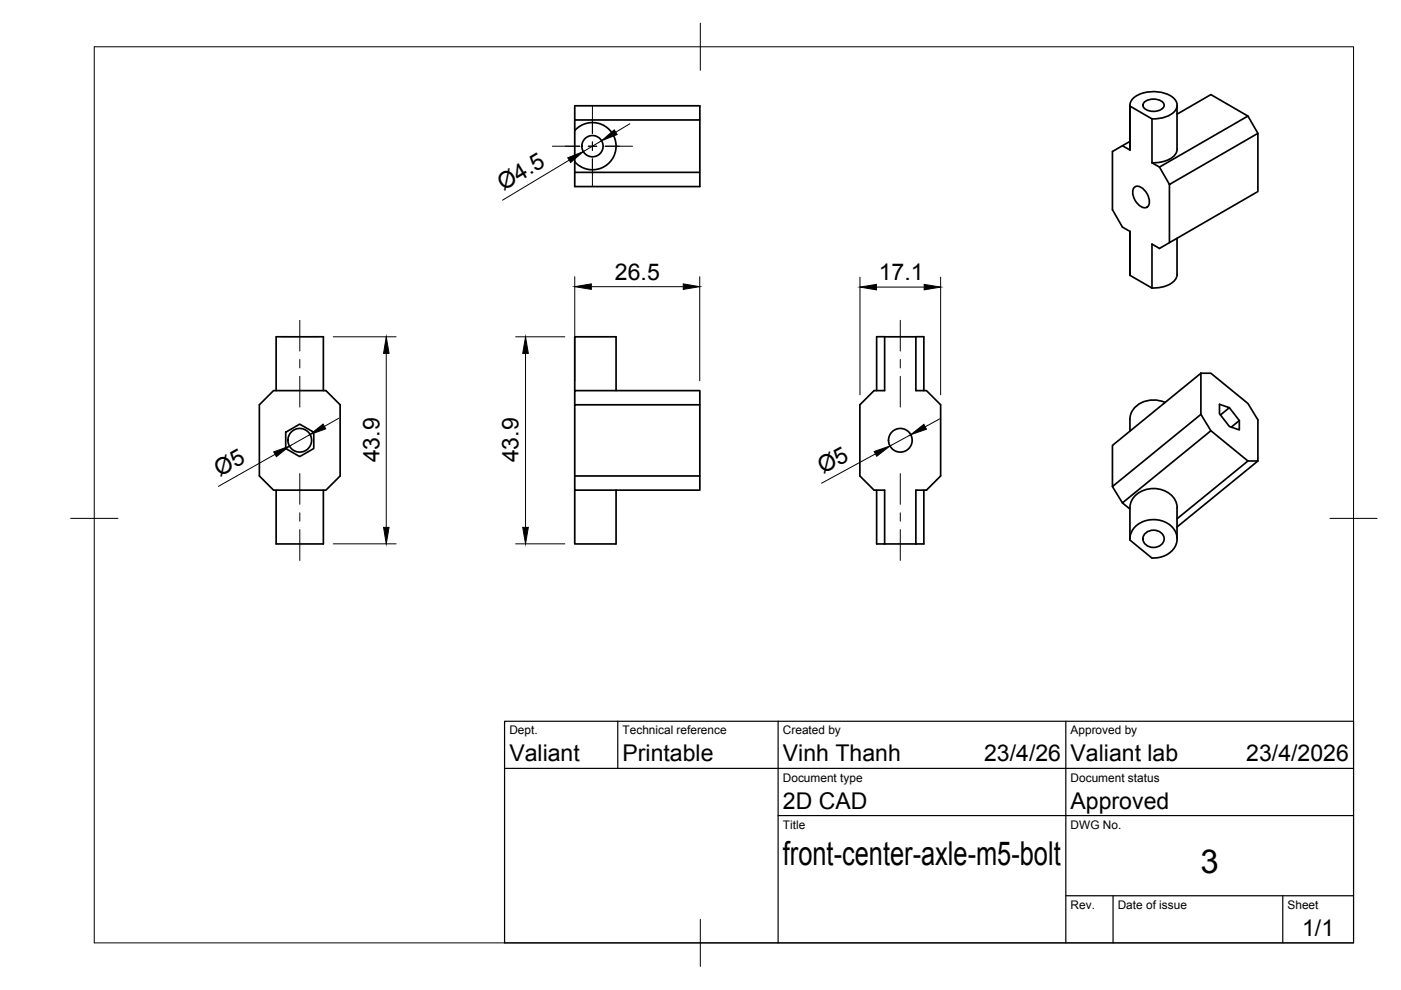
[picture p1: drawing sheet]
<svg xmlns="http://www.w3.org/2000/svg" width="297mm" height="210mm" viewBox="0 0 297 210" stroke-linecap="round" stroke-linejoin="round" font-family="sans-serif">
<!-- layer: Visible -->
<g fill="none" stroke="#000" stroke-width=".36">
<path d="M121.9 25.4v14.2h26.5v-3.1h-26.5M121.9 27.7a5 5 0 0 1 7.2-.3 5 5 0 0 1 0 7.2 5 5 0 0 1-7.2-.3M148.4 25.4v-3h-26.5v3h26.5v11.1M238 30.9l1.6 .9M239.6 31.6v.2M239.6 30l-3.7 2.1v12.4l2.1 3.6 1.6 1v9.3M239.6 22.3v9.5M240.1 21a7 7 0 0 1 9 .1 2.01 2.01 0 0 1-.8 3.1l-1.8 .8-2.2 .2-4.7-2.7v-.5zM240.4 39.9a1.25 1.25 0 0 1 2 .1 3.4 3.4 0 0 1 1.1 3.7 1.25 1.25 0 0 1-2-.2 3.4 3.4 0 0 1-1.1-3.6zM242.6 21.7a3.1 3.1 0 0 1 4.1 .3 1.4 1.4 0 0 1-1.5 1.6 2.71 2.71 0 0 1-2.8-.9l-.1-.4zM244.2 34.5l1.6 .9 2.1 3.7M244.2 25.2v9.3"/>
<path d="M247.9 39.1l18.8-10.8v12.3l-18.8 10.8zM249.6 24.2l7.1-4.1 7.9 4.5 2.1 3.7M249.6 22.3v9.3M249.6 31.6a3.2 3.2 0 0 1-2.7 2.6l-1.3 .3h-1.3M264.6 24.6l-18.8 10.8M239.6 58.2v.2M239.6 58.4l4.6 2.7M247.9 51.4l-2.1 1.3-1.6-1v9.4M249.6 50.5v7.7M249.6 58.2a3.2 3.2 0 0 1-2.7 2.5l-1.3 .3-1.3 .1M68.6 71.4v11.4M68.6 71.4h-10l-.1 11.4"/>
<path d="M187.6 71.4v11.4h-2.3l-3 3v15.1l3 3h2.3v11.4M187.6 71.4h6.6M187.6 71.4h-1.7v11.4M194.2 71.4h1.7v11.4M194.2 71.4v11.4h2.2l3 3v15.1l-3 3h-2.2v11.4M254.6 79.1h2.1l7.9 6.4 2.1 3.5v8.7l-17.1 14M55 85.8l3-3h11.1l3 3v15.1l-3 3h-11.1l-3-3zM60.6 91.6l2.9-1.7 3 1.7v3.5l-3 1.7-2.9-1.7zM121.9 82.8v-11.4h8.7v11.4M121.9 85.8h26.5v15.1h-26.5zM121.9 85.8v-3h26.5v3M235.9 94.4l18.7-15.3v8.8l-18.7 15.3z"/>
<path d="M247 85.3a5.4 5.4 0 0 0-7.2 2.4l-.2 1.2v2.5M254.6 87.9l2.1 3.4-18.7 15.3-2.1-3.4M256.7 91.3l7.9 6.4h2.1M258.8 88l1.8-1.6-2-.7v2l2 2.7 2.2 .8v-2M260.6 86.4l2.2 2.8-1.8 1.4M264.6 97.7l-15 12.3M58.5 103.9v11.4h10.1v-11.4M121.9 103.9v11.4h8.7v-11.4M121.9 100.9v3h26.5v-3M185.9 103.9v11.4h1.7M187.6 115.3h6.6M195.9 103.9v11.4h-1.7"/>
<path d="M238 106.6l1.6 1.3M243 112.9a2.37 2.37 0 0 1 3.8 1.3 2.3 2.3 0 0 1-2.2 1.9 2.3 2.3 0 0 1-2.3-1.9l.1-.4zM244.3 118.3a4.7 4.7 0 0 0 5.3-4.2 4.7 4.7 0 0 0-5.6-3.9 4.4 4.4 0 0 0-4.4 4.3l4.6 3.8M249.6 107.7v6.6M249.6 107.7a4.8 4.8 0 0 0-5.9-4.1 4.4 4.4 0 0 0-4.1 4.1v6.6"/>
<circle cx="125.6" cy="31" r="2.25"/>
<circle cx="63.6" cy="93.3" r="2.51"/>
<circle cx="190.9" cy="93.3" r="2.51"/>
</g>
<!-- layer: BORDER -->
<path d="M20 9.9h267v190h-267zM148.5 4.9v10M15 109.9h10M282 109.9h10M148.5 194.9v10" fill="none" stroke="#000" stroke-width=".21"/>
<!-- layer: TITLEBLOCK -->
<path d="M107 152.9h180v47h-180zM131 152.9v10M165 152.9v47M226 152.9v47M107 162.9h180M165 172.9h122M226 189.9h61M236 189.9v10M272 189.9v10" fill="none" stroke="#000" stroke-width=".25"/>
<!-- layer: Smart Centers -->
<g fill="none" stroke="#000" stroke-width=".21">
<path d="M117.1 31h5.8M124.7 31h1.8M125.6 22.5v5.8M125.6 30.1v1.8M125.6 33.7v5.8M128.3 31h5.8M63.6 67.9v6.5M63.6 76.2v1.8M63.6 79.8v6.5M190.9 67.9v6.5M190.9 76.2v1.8M190.9 79.8v6.5"/>
<path d="M63.6 100.4v6.5M63.6 108.7v1.8M63.6 112.3v6.5M190.9 100.4v6.5M190.9 108.7v1.8M190.9 112.3v6.5"/>
</g>
<!-- layer: FD_Dimensions -->
<g fill="none" stroke="#000" stroke-width=".21">
<path d="M120.7 33.9l-14.2 8.6M127.6 29.8l-3.9 2.3M133.5 26.2l-3 1.8M121.9 58.7v22M148.4 58.7v22M182.3 58.8v24.9M199.4 58.8v24.9M70.7 71.4h13.3M81.9 74.9v36.9M109.3 71.4h10.5M111.4 74.9v36.9M125.4 60.8h19.5"/>
<path d="M185.8 60.9h10.1M58.3 96.3l-12 6.8M65.7 92.1l-4.3 2.5M71.8 88.7l-3 1.7M185.6 96.2l-11.4 6.3M193.1 92.2l-4.4 2.4M199.2 88.8l-3 1.7M70.7 115.3h13.3M109.3 115.3h10.5"/>
</g>
<g fill="#000" stroke="#000" stroke-width=".21">
<path d="M120.4 33.5l3.3-1.4-2.7 2.4zM127.6 29.8l2.6-2.3 .7 1zM81.9 71.4l.6 3.5h-1.2zM111.4 71.4l.6 3.5h-1.2zM121.9 60.8l3.5-.6v1.2zM144.9 60.2l3.5 .6-3.5 .6zM182.3 60.9l3.5-.6v1.2zM195.9 60.3l3.5 .6-3.5 .6zM58 95.8l3.4-1.2-2.8 2.2zM65.7 92.1l2.8-2.2 .6 1zM185.3 95.7l3.4-1.1-2.8 2.1zM193.1 92.2l2.8-2.2 .5 1z"/>
<path d="M81.3 111.8h1.2l-.6 3.5zM110.8 111.8h1.2l-.6 3.5z"/>
</g>
<g font-size="7">
<text x="166" y="183.4">front-center-axle-m5-bolt</text>
<text x="254.5" y="185.2">3</text>
</g>
<g font-size="4.9">
<text x="106.8" y="40.5" transform="rotate(-31 106.8 40.5)">Ø4.5</text>
<text x="130.4" y="59.3">26.5</text>
<text x="186.3" y="59.5">17.1</text>
<text x="46.6" y="101.2" transform="rotate(-29 46.6 101.2)">Ø5</text>
<text x="80.4" y="98" transform="rotate(-90 80.4 98)">43.9</text>
<text x="110" y="98" transform="rotate(-90 110 98)">43.9</text>
<text x="174.5" y="100.5" transform="rotate(-29 174.5 100.5)">Ø5</text>
<text x="108" y="161.4">Valiant</text>
<text x="132" y="161.4">Printable</text>
<text x="166" y="161.4">Vinh Thanh</text>
<text x="208.7" y="161.4">23/4/26</text>
<text x="227" y="161.4">Valiant lab</text>
<text x="264.2" y="161.4">23/4/2026</text>
<text x="166" y="171.4">2D CAD</text>
<text x="227" y="171.4">Approved</text>
<text x="276.1" y="198.6">1/1</text>
</g>
<g font-size="2.5">
<text x="108" y="155.7">Dept.</text>
<text x="132" y="155.7">Technical reference</text>
<text x="166" y="155.7">Created by</text>
<text x="227" y="155.7">Approved by</text>
<text x="166" y="165.7">Document type</text>
<text x="227" y="165.7">Document status</text>
<text x="166" y="175.7">Title</text>
<text x="227" y="175.7">DWG No.</text>
<text x="227" y="192.7">Rev.</text>
<text x="237" y="192.7">Date of issue</text>
<text x="273" y="192.7">Sheet</text>
</g>
</svg>
